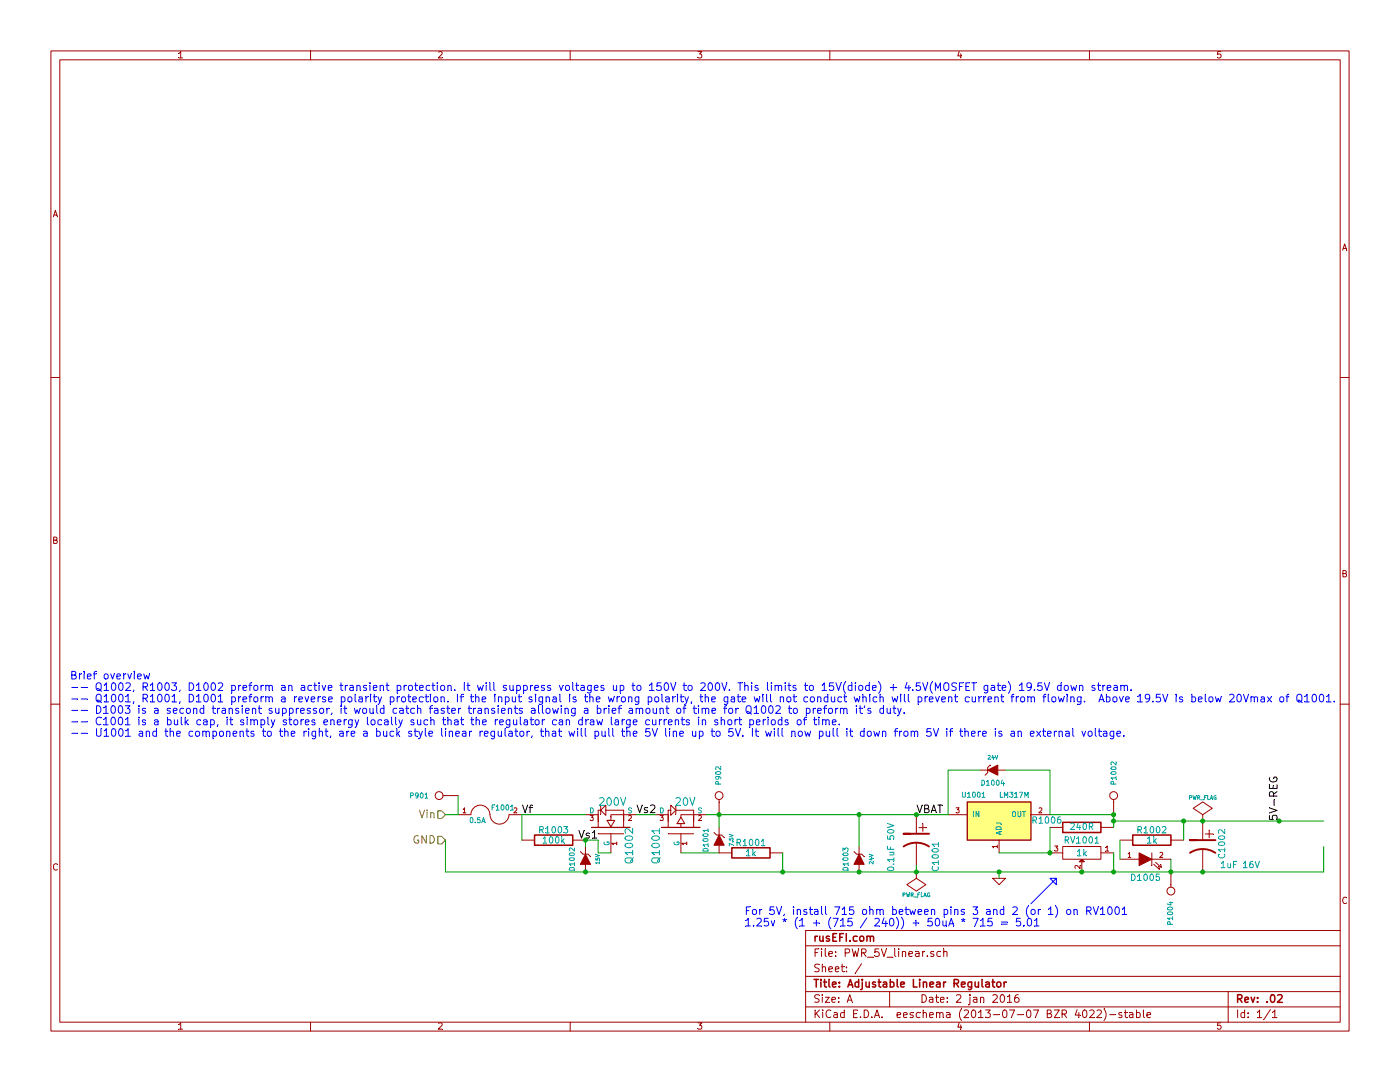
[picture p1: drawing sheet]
EESchema Schematic File Version 2
LIBS:power
LIBS:device
LIBS:transistors
LIBS:conn
LIBS:linear
LIBS:regul
LIBS:74xx
LIBS:cmos4000
LIBS:adc-dac
LIBS:memory
LIBS:xilinx
LIBS:special
LIBS:microcontrollers
LIBS:dsp
LIBS:microchip
LIBS:analog_switches
LIBS:motorola
LIBS:texas
LIBS:intel
LIBS:audio
LIBS:interface
LIBS:digital-audio
LIBS:philips
LIBS:display
LIBS:cypress
LIBS:siliconi
LIBS:opto
LIBS:atmel
LIBS:contrib
LIBS:valves
LIBS:176122-6
LIBS:art-electro-conn
LIBS:art-electro-conn_2
LIBS:art-electro-ic
LIBS:art-electro-max
LIBS:art-electro-power
LIBS:LMV324IDR
LIBS:logo
LIBS:logo_flipped
LIBS:MAX9926-9927
LIBS:max9939
LIBS:max31855
LIBS:stm32
LIBS:tc4427
LIBS:lm2596
LIBS:mos_p_numbered-pins
LIBS:rn-41
LIBS:skqucaa010_joystick
LIBS:itead_hc-0X_bluetooth
LIBS:joystick_SKRHAAE010
LIBS:STM32F407IGT6
LIBS:slc_oem
LIBS:mos_n_numbered-pins
LIBS:PWR_5V_linear-cache
EELAYER 27 0
EELAYER END
$Descr A 11000 8500
encoding utf-8
Sheet 1 1
Title "Adjustable Linear Regulator"
Date "2 jan 2016"
Rev ".02"
Comp "rusEFI.com"
Comment1 ""
Comment2 ""
Comment3 ""
Comment4 ""
$EndDescr
$Comp
L CONN_1 P1002
U 1 1
P 8750 6250
F 0 "P1002" H 8830 6250 40  0000 L CNN
F 1 "CONN_1" H 8750 6305 30  0001 C CNN
F 2 "SIL-1" V 2130 2150 60  0001 C CNN
F 3 "" H 8750 6250 60  0001 C CNN
F 4 "DO NOT POPULATE,DNP" V 2130 2150 60  0001 C CNN "mfg,mfg#"
F 5 "DO NOT POPULATE,DNP" V 2130 2150 60  0001 C CNN "vend1,vend1#"
	1    8750 6250
	0    1    -1   0   
$EndComp
$Comp
L CP1 C1001
U 1 1
P 7200 6600
F 0 "C1001" V 7050 6350 50  0000 L CNN
F 1 "0.1uF 50V" V 7400 6350 50  0000 L CNN
F 2 "C1" H 7200 6600 60  0001 C CNN
F 3 "" H 7200 6600 60  0001 C CNN
F 4 "blah,blah" H 7200 6600 60  0001 C CNN "MFG,MFG#"
F 5 "blah,blah" H 7200 6600 60  0001 C CNN "VEND1,VEND1#"
F 6 "sky-macau,6175330450" V 7200 6600 60  0001 C CNN "vend2,vend2#"
	1    7200 6600
	-1   0    0    -1  
$EndComp
$Comp
L R R1002
U 1 1
P 9050 6600
F 0 "R1002" V 9130 6600 50  0000 C CNN
F 1 "1k" V 9050 6600 50  0000 C CNN
F 2 "SM0805" V 1530 2600 60  0001 C CNN
F 3 "" H 9050 6600 60  0001 C CNN
F 4 "Panasonic,ERA-6AEB102V" V 1530 2600 60  0001 C CNN "mfg,mfg#"
F 5 "DIGI,P1.0KDACT-ND" V 1530 2600 60  0001 C CNN "vend1,vend1#"
F 6 "sky-macau,7768409796" V 9050 6600 60  0001 C CNN "vend2,vend2#"
	1    9050 6600
	0    1    -1   0   
$EndComp
$Comp
L LED D1005
U 1 1
P 9000 6750
F 0 "D1005" H 9000 6600 50  0000 C CNN
F 1 "LED-grn" H 9000 6925 50  0001 C CNN
F 2 "LED-0805" H 9000 6750 60  0001 C CNN
F 3 "" H 9000 6750 60  0001 C CNN
F 4 "lite-on,LTST-C171GKT" H 9000 6750 60  0001 C CNN "mfg,mfg#"
F 5 "DIGI,160-1423-1-ND" H 9000 6750 60  0001 C CNN "VEND1,VEND1#"
F 6 "sky-macau,1562597916" H 9000 6750 60  0001 C CNN "vend2,vend2#"
	1    9000 6750
	1    0    0    -1  
$EndComp
Text Label 7200 6400 0    60   ~ 0
VBAT
$Comp
L GND #PWR01
U 1 1
P 7850 6900
F 0 "#PWR01" H 7850 6900 30  0001 C CNN
F 1 "GND" H 7850 6830 30  0001 C CNN
F 2 "" H 7850 6900 60  0000 C CNN
F 3 "" H 7850 6900 60  0000 C CNN
	1    7850 6900
	1    0    0    -1  
$EndComp
$Comp
L MOS_PRO Q1001
U 1 1
P 5350 6500
F 0 "Q1001" H 5350 6690 60  0000 R CNN
F 1 "20V" V 5550 6550 60  0000 R CNN
F 2 "SOT23" H 5350 6500 60  0001 C CNN
F 3 "~" H 5350 6500 60  0000 C CNN
F 4 "vishay,SI2323DS-T1-E3" H 5350 6500 60  0001 C CNN "mfg,mfg"
F 5 "DIGI,SI2323DS-T1-E3CT-ND" H 5350 6500 60  0001 C CNN "vend1,vend1"
F 6 "sky-macau.com,4824167646" H 5350 6500 60  0001 C CNN "vend2,vend2#"
	1    5350 6500
	0    -1   -1   0   
$EndComp
$Comp
L R R1001
U 1 1
P 5900 6700
F 0 "R1001" V 5980 6700 50  0000 C CNN
F 1 "1k" V 5900 6700 50  0000 C CNN
F 2 "SM0805" V 1530 2600 60  0001 C CNN
F 3 "" H 5900 6700 60  0001 C CNN
F 4 "Panasonic,ERA-6AEB102V" V 1530 2600 60  0001 C CNN "mfg,mfg#"
F 5 "DIGI,P1.0KDACT-ND" V 1530 2600 60  0001 C CNN "vend1,vend1#"
F 6 "sky-macau,7768409796" V 5900 6700 60  0001 C CNN "vend2,vend2#"
	1    5900 6700
	0    -1   -1   0   
$EndComp
$Comp
L ZENERSMALL D1001
U 1 1
P 5650 6600
F 0 "D1001" H 5650 6700 40  0000 C CNN
F 1 "7.5V" H 5650 6500 30  0000 C CNN
F 2 "SM1206" H 5650 6600 60  0001 C CNN
F 3 "~" H 5650 6600 60  0000 C CNN
F 4 "diodesinc,BZT52C7V5-7-F" H 5650 6600 60  0001 C CNN "mfg,mfg#"
F 5 "DIGI,BZT52C7V5-FDICT-ND" H 5650 6600 60  0001 C CNN "vend1,vend1#"
F 6 "sky-macau.com,5633100308" H 5650 6600 60  0001 C CNN "vend2,vend2#"
	1    5650 6600
	0    -1   -1   0   
$EndComp
$Comp
L CP1 C1002
U 1 1
P 9450 6650
F 0 "C1002" V 9300 6550 50  0000 L CNN
F 1 "1uF 16V" H 9000 6500 50  0000 L CNN
F 2 "SM0805" H 9450 6650 60  0001 C CNN
F 3 "" H 9450 6650 60  0001 C CNN
F 4 "blah,blah" H 9450 6650 60  0001 C CNN "MFG,MFG#"
F 5 "blah,blah" H 9450 6650 60  0001 C CNN "VEND1,VEND1#"
F 6 "sky-macau.com,5761275017" H 9450 6650 60  0001 C CNN "vend2,vend2#"
	1    9450 6650
	-1   0    0    -1  
$EndComp
$Comp
L CONN_1 P902
U 1 1
P 5650 6250
F 0 "P902" H 5730 6250 40  0000 L CNN
F 1 "CONN_1" H 5650 6305 30  0001 C CNN
F 2 "SIL-1" H 5650 6250 60  0001 C CNN
F 3 "" H 5650 6250 60  0000 C CNN
F 4 "dnp,dnp" H 5650 6250 60  0001 C CNN "Field4"
F 5 "dnp,dnp" H 5650 6250 60  0001 C CNN "Field5"
	1    5650 6250
	0    -1   -1   0   
$EndComp
$Comp
L LM317MDT U1001
U 1 1
P 7850 6450
F 0 "U1001" H 7650 6650 40  0000 C CNN
F 1 "LM317M" H 7850 6650 40  0000 L CNN
F 2 "DPAK2" H 7850 6550 30  0001 C CIN
F 3 "~" H 7850 6450 60  0000 C CNN
F 4 "blah,LM317M" H 7850 6450 60  0001 C CNN "mfg,mfg#"
F 5 "blah,blah" H 7850 6450 60  0001 C CNN "vend1,vend1#"
F 6 "sky-macau,9372473499" H 7850 6450 60  0001 C CNN "vend2,vend2#"
	1    7850 6450
	1    0    0    -1  
$EndComp
Text Label 10050 6450 1    60   ~ 0
5V-REG
$Comp
L PWR_FLAG #FLG02
U 1 1
P 9450 6450
F 0 "#FLG02" H 9450 6545 30  0001 C CNN
F 1 "PWR_FLAG" H 9450 6630 30  0000 C CNN
F 2 "" H 9450 6450 60  0000 C CNN
F 3 "" H 9450 6450 60  0000 C CNN
	1    9450 6450
	1    0    0    -1  
$EndComp
$Comp
L PWR_FLAG #FLG03
U 1 1
P 7200 6850
F 0 "#FLG03" H 7200 6945 30  0001 C CNN
F 1 "PWR_FLAG" H 7200 7030 30  0000 C CNN
F 2 "" H 7200 6850 60  0000 C CNN
F 3 "" H 7200 6850 60  0000 C CNN
	1    7200 6850
	-1   0    0    1   
$EndComp
$Comp
L POT RV1001
U 1 1
P 8500 6700
F 0 "RV1001" H 8500 6600 50  0000 C CNN
F 1 "1k" H 8500 6700 50  0000 C CNN
F 2 "TO220_VERT" H 8500 6700 60  0001 C CNN
F 3 "~" H 8500 6700 60  0000 C CNN
F 4 " ," H 8500 6700 60  0001 C CNN "mfg,mfg#"
F 5 " ," H 8500 6700 60  0001 C CNN "vend1,vend2#"
F 6 "sky-macau,2633110656" H 8500 6700 60  0001 C CNN "vend2,vend2#"
	1    8500 6700
	-1   0    0    1   
$EndComp
$Comp
L R R1006
U 1 1
P 8500 6500
F 0 "R1006" V 8450 6775 50  0000 C CNN
F 1 "240R" V 8500 6500 50  0000 C CNN
F 2 "SM0805" V 980 2500 60  0001 C CNN
F 3 "" H 8500 6500 60  0001 C CNN
F 4 "," V 980 2500 60  0001 C CNN "mfg,mfg#"
F 5 "," V 980 2500 60  0001 C CNN "vend1,vend1#"
F 6 "sky-macau,5622933558" V 8500 6500 60  0001 C CNN "vend2,vend2#"
	1    8500 6500
	0    -1   1    0   
$EndComp
$Comp
L CONN_1 P1004
U 1 1
P 9200 7000
F 0 "P1004" H 9280 7000 40  0000 L CNN
F 1 "CONN_1" H 9200 7055 30  0001 C CNN
F 2 "SIL-1" V 2580 2900 60  0001 C CNN
F 3 "" H 9200 7000 60  0001 C CNN
F 4 "DO NOT POPULATE,DNP" V 2580 2900 60  0001 C CNN "mfg,mfg#"
F 5 "DO NOT POPULATE,DNP" V 2580 2900 60  0001 C CNN "vend1,vend1#"
	1    9200 7000
	0    -1   1    0   
$EndComp
$Comp
L FUSE F1001
U 1 1
P 3850 6400
F 0 "F1001" H 3950 6450 40  0000 C CNN
F 1 "0.5A" H 3750 6350 40  0000 C CNN
F 2 "SIL-2" H 3850 6400 60  0001 C CNN
F 3 "~" H 3850 6400 60  0000 C CNN
F 4 "0R,jumperwire" H 3850 6400 60  0001 C CNN "mfg,mfg#"
F 5 "0R,jumperwire" H 3850 6400 60  0001 C CNN "vend1,vend1#"
	1    3850 6400
	1    0    0    -1  
$EndComp
Text Label 4100 6400 0    60   ~ 0
Vf
Text HLabel 3500 6400 0    60   Input ~ 0
Vin
Text HLabel 3500 6600 0    60   Input ~ 0
GND
$Comp
L CONN_1 P901
U 1 1
P 3450 6250
F 0 "P901" H 3530 6250 40  0000 L CNN
F 1 "CONN_1" H 3450 6305 30  0001 C CNN
F 2 "SIL-1" H 3450 6250 60  0001 C CNN
F 3 "" H 3450 6250 60  0000 C CNN
F 4 "dnp,dnp" H 3450 6250 60  0001 C CNN "Field4"
F 5 "dnp,dnp" H 3450 6250 60  0001 C CNN "Field5"
	1    3450 6250
	-1   0    0    1   
$EndComp
$Comp
L MOS_NRO Q1002
U 1 1
P 4800 6500
F 0 "Q1002" H 4800 6350 60  0000 R CNN
F 1 "200V" V 5000 6600 60  0000 R CNN
F 2 "m-pad-2.1-TO-263AB" H 4800 6500 60  0001 C CNN
F 3 "~" H 4800 6500 60  0000 C CNN
F 4 "IXYS,IXTA6N50D2" H 4800 6500 60  0001 C CNN "mfg,mfg#"
F 5 "digikey,IXTA6N50D2-ND" H 4800 6500 60  0001 C CNN "vend1,vend1#"
	1    4800 6500
	0    -1   -1   0   
$EndComp
$Comp
L ZENERSMALL D1002
U 1 1
P 4600 6750
F 0 "D1002" H 4600 6850 40  0000 C CNN
F 1 "15V" H 4600 6650 30  0000 C CNN
F 2 "D3" H 4600 6750 60  0001 C CNN
F 3 "~" H 4600 6750 60  0000 C CNN
F 4 "FAIRCHILD,1N5245B" H 4600 6750 60  0001 C CNN "mfg,mfg#"
F 5 "DIGI,1N5245BFS-ND" H 4600 6750 60  0001 C CNN "vend1,vend1#"
F 6 "sky-macau.com,9197428750" H 4600 6750 60  0001 C CNN "vend2,vend2#"
	1    4600 6750
	0    -1   -1   0   
$EndComp
$Comp
L R R1003
U 1 1
P 4350 6600
F 0 "R1003" V 4430 6600 50  0000 C CNN
F 1 "100k" V 4350 6600 50  0000 C CNN
F 2 "SM0805" V -20 2500 60  0001 C CNN
F 3 "" H 4350 6600 60  0001 C CNN
F 4 "ECG,ERA6AEB104V" V -20 2500 60  0001 C CNN "mfg,mfg#"
F 5 "DIGI,P100KDACT-ND" V -20 2500 60  0001 C CNN "vend1,vend1#"
	1    4350 6600
	0    -1   -1   0   
$EndComp
Text Label 5000 6400 0    60   ~ 0
Vs2
Text Label 4700 6600 2    60   ~ 0
Vs1
Text Notes 550  5350 0    60   ~ 0
Brief overview\n-- Q1002, R1003, D1002 preform an active transient protection. It will suppress voltages up to 150V to 200V. This limits to 15V(diode) + 4.5V(MOSFET gate) 19.5V down stream.\n-- Q1001, R1001, D1001 preform a reverse polarity protection. If the input signal is the wrong polarity, the gate will not conduct which will prevent current from flowing.  Above 19.5V is below 20Vmax of Q1001.\n-- D1003 is a second transient suppressor, it would catch faster transients allowing a brief amount of time for Q1002 to preform it's duty. \n-- C1001 is a bulk cap, it simply stores energy locally such that the regulator can draw large currents in short periods of time. \n-- U1001 and the components to the right, are a buck style linear regulator, that will pull the 5V line up to 5V. It will now pull it down from 5V if there is an external voltage. 
$Comp
L ZENERSMALL D1003
U 1 1
P 6750 6750
F 0 "D1003" H 6750 6850 40  0000 C CNN
F 1 "24V" H 6750 6650 30  0000 C CNN
F 2 "D3" H 6750 6750 60  0001 C CNN
F 3 "~" H 6750 6750 60  0000 C CNN
F 4 "fairchild,BZX79C20" H 6750 6750 60  0001 C CNN "mfg,mfg#"
F 5 "DIGI,BZX79C20-ND" H 6750 6750 60  0001 C CNN "vend1,vend1#"
	1    6750 6750
	0    -1   -1   0   
$EndComp
Text Notes 5850 7200 0    60   ~ 0
For 5V, install 715 ohm between pins 3 and 2 (or 1) on RV1001\n1.25v * (1 + (715 / 240)) + 50uA * 715 = 5.01
Connection ~ -4675 3450
Connection ~ 9450 6850
Connection ~ 7850 6850
Wire Wire Line
	7200 6850 7200 6800
Connection ~ 7200 6850
Wire Wire Line
	9200 6850 9200 6750
Connection ~ 9200 6850
Wire Wire Line
	8800 6750 8800 6600
Wire Wire Line
	5550 6400 7450 6400
Connection ~ 7200 6400
Wire Wire Line
	10400 6850 10400 6650
Connection ~ 10050 6450
Connection ~ 6750 6400
Wire Wire Line
	3500 6850 10400 6850
Connection ~ 6750 6850
Wire Wire Line
	6150 6850 6150 6700
Connection ~ 6150 6850
Wire Wire Line
	5650 6700 5350 6700
Wire Wire Line
	5650 6500 5650 6400
Connection ~ 5650 6400
Wire Wire Line
	8250 6400 8750 6400
Wire Wire Line
	9300 6600 9300 6450
Connection ~ 9300 6450
Wire Wire Line
	8750 6400 8750 6500
Wire Wire Line
	8750 6450 10400 6450
Connection ~ 8750 6450
Connection ~ 8750 6400
Wire Wire Line
	7850 6700 8250 6700
Wire Wire Line
	8250 6700 8250 6500
Wire Wire Line
	8750 6700 8750 6850
Connection ~ 8750 6850
Connection ~ 8500 6850
Connection ~ 8250 6700
Wire Wire Line
	7850 6850 7850 6900
Connection ~ 9450 6450
Wire Wire Line
	3500 6850 3500 6600
Wire Wire Line
	3500 6400 3600 6400
Wire Wire Line
	3600 6400 3600 6250
Wire Wire Line
	4100 6400 4600 6400
Wire Wire Line
	5000 6400 5150 6400
Wire Wire Line
	4100 6600 4100 6400
Connection ~ 4600 6850
Wire Wire Line
	4600 6600 4600 6650
Wire Wire Line
	4700 6700 4800 6700
Wire Wire Line
	4700 6600 4700 6700
Wire Wire Line
	4700 6600 4600 6600
Connection ~ 4600 6600
Wire Wire Line
	6750 6650 6750 6400
Wire Notes Line
	8100 7100 8300 6900
Wire Notes Line
	8300 6900 8250 6900
Wire Notes Line
	8250 6900 8300 6950
Wire Notes Line
	8300 6950 8300 6900
$Comp
L ZENERSMALL D1004
U 1 1
P 7800 6050
F 0 "D1004" H 7800 6150 40  0000 C CNN
F 1 "24V" H 7800 5950 30  0000 C CNN
F 2 "D3" H 7800 6050 60  0001 C CNN
F 3 "~" H 7800 6050 60  0000 C CNN
F 4 "fairchild,BZX79C20" H 7800 6050 60  0001 C CNN "mfg,mfg#"
F 5 "DIGI,BZX79C20-ND" H 7800 6050 60  0001 C CNN "vend1,vend1#"
	1    7800 6050
	-1   0    0    1   
$EndComp
Wire Wire Line
	7450 6400 7450 6050
Wire Wire Line
	7450 6050 7700 6050
Wire Wire Line
	7900 6050 8250 6050
Wire Wire Line
	8250 6050 8250 6400
$EndSCHEMATC
